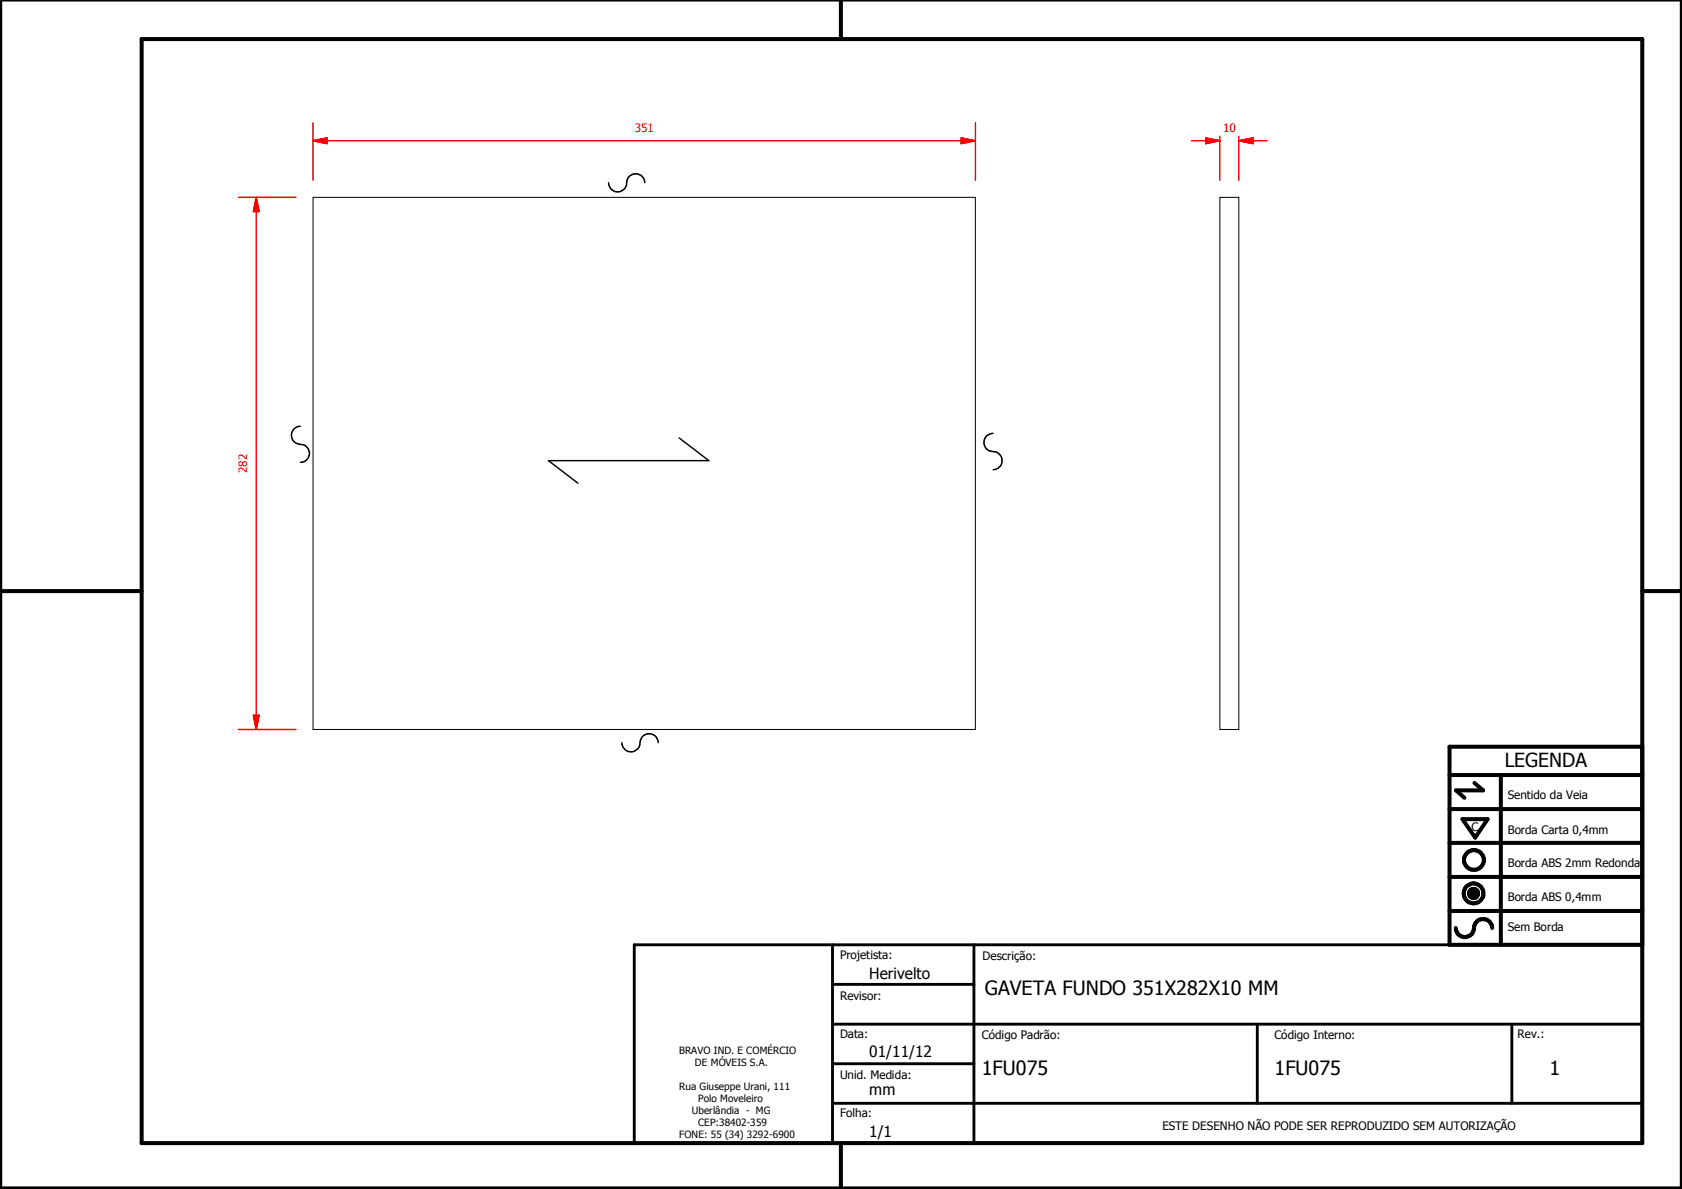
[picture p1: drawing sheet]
<svg xmlns="http://www.w3.org/2000/svg" width="297mm" height="210mm" viewBox="0 0 297 210" stroke-linecap="round" stroke-linejoin="round" font-family="sans-serif">
<g fill="none" stroke="#000" stroke-width=".18">
<path d="M55.3 34.8h117v94h-117zM215.4 34.8h3.4v94h-3.4zM259.4 157.6l1.6 .1zM259.4 157.7l1.6 .1zM259.4 157.8l1.6 .1zM259.4 157.9h1.6v.1zM259.4 157.9l1.6 .1h-1.5zM259.4 157.6h1.6zM259.5 158h1.5zM259.5 158l1.4 .1zM259.5 157.5l1.5 .1h-1.6zM259.5 157.5l1.5 .1z"/>
<path d="M259.5 158.1h1.4zM259.5 157.4l1.5 .1h-1.5zM259.5 157.4l1.5 .1zM259.5 158.1l1.4 .1zM259.5 157.3l1.4 .1h-1.4zM259.5 157.3l1.4 .1zM259.6 158.2h1.3zM259.6 158.2h1.2zM259.6 157.2l1.3 .1h-1.4zM259.6 157.2l1.3 .1zM259.6 158.2l1.2 .1zM259.6 157.2h1.3z"/>
<path d="M259.7 158.3h1.1zM259.7 158.3l1 .1zM259.7 157.1l1.1 .1h-1.2zM259.7 157.1l1.1 .1zM259.7 157.1h1.1zM259.8 158.4h.9zM259.8 158.4h.8zM259.8 157.1h1zM259.8 157.1h.9zM259.8 158.4l.8 .1zM259.8 157l.9 .1zM259.8 157h.8z"/>
<path d="M259.9 158.5h.7zM259.9 158.5h.6zM259.9 157h.7zM260 158.5h.5zM260 158.5h.4zM260 157h.6zM260.1 158.5h.3zM260.1 158.5h.2zM260.1 156.9l.4 .1zM260.1 156.9h.3zM260.1 156.9h.2z"/>
</g>
<g fill="#000">
<path d="M259.4 157.6h1.6zM259.5 157.5l1.5 .1h-1.6zM259.5 157.5l1.5 .1zM259.5 157.4l1.5 .1h-1.5zM259.5 157.4l1.5 .1zM259.5 157.3l1.4 .1h-1.4zM259.5 157.3l1.4 .1zM259.6 157.2l1.3 .1h-1.4zM259.6 157.2l1.3 .1zM259.6 157.2h1.3zM259.7 157.1l1.1 .1h-1.2zM259.7 157.1l1.1 .1z"/>
<path d="M259.7 157.1h1.1zM259.8 157.1h1zM259.8 157.1h.9zM259.8 157l.9 .1zM259.8 157h.8zM259.9 157h.7zM260 157h.6zM260.1 156.9l.4 .1zM260.1 156.9h.3zM260.1 156.9h.2zM260.1 158.5h.2zM260 158.5h.4z"/>
<path d="M260.1 158.5h.3zM259.9 158.5h.6zM260 158.5h.5zM259.8 158.4l.8 .1zM259.9 158.5h.7zM259.8 158.4h.8zM259.7 158.3l1 .1zM259.8 158.4h.9zM259.6 158.2l1.2 .1zM259.7 158.3h1.1zM259.6 158.2h1.2zM259.5 158.1l1.4 .1z"/>
<path d="M259.6 158.2h1.3zM259.5 158l1.4 .1zM259.5 158.1h1.4zM259.4 157.9l1.6 .1h-1.5zM259.5 158h1.5zM259.4 157.6l1.6 .1zM259.4 157.7l1.6 .1zM259.4 157.8l1.6 .1zM259.4 157.9h1.6v.1z"/>
</g>
<g fill="none" stroke="#000" stroke-width=".71">
<path d="M148.5 0v6.9M297 -.1v209.9h-297v-209.9M25 6.9h265v194.9h-265zM0 104.4h25M290 104.4h7M256 136.8h34M260.4 138.2l1.5 1.3h-4.8l1.5 1.3M265 136.8v30M290 131.8h-34v35h34M256 154.8h34M256 148.8h34M256 142.8h34"/>
<path d="M258.3 144.6h4.4l-2.2 3.3zM256 160.8h34M257.1 163.8a1.62 1.62 0 0 0 1.8 1.6 1.62 1.62 0 0 0 1.4-1.9 1.63 1.63 0 0 1 1.7-1.2 1.63 1.63 0 0 1 1.5 1.5M148.5 201.8v8"/>
<circle cx="260.2" cy="157.7" r="1.76"/>
<circle cx="260.2" cy="157.7" r=".82"/>
<circle cx="260.3" cy="151.8" r="1.76"/>
</g>
<path d="M112 166.8h178v35h-178zM147 173.8h25M147 166.8v35M172 166.8v35M147 194.8h143M147 180.8h143M147 187.8h25M222 180.8v14M267 180.8v14" fill="none" stroke="#000" stroke-width=".51"/>
<path d="M55.3 24.8h2.4" fill="none" stroke="#f00" stroke-width=".25"/>
<path d="M55.3 24.8l2.4-.5v1.1z" fill="#f00"/>
<path d="M55.3 24.8l2.4-.5v1.1zM169.8 24.8h2.5" fill="none" stroke="#f00" stroke-width=".25"/>
<path d="M169.8 24.3l2.5 .5-2.5 .6z" fill="#f00"/>
<path d="M55.3 21.7v10.1M57.7 24.8h112.1M169.8 24.3l2.5 .5-2.5 .6zM172.3 21.7v10.1M45.3 126.3v2.5" fill="none" stroke="#f00" stroke-width=".25"/>
<path d="M44.7 126.3h1.1l-.5 2.5z" fill="#f00"/>
<path d="M45.3 34.8v2.5M44.7 126.3h1.1l-.5 2.5z" fill="none" stroke="#f00" stroke-width=".25"/>
<path d="M45.3 34.8l.5 2.5h-1.1z" fill="#f00"/>
<path d="M42.1 34.8h10.2M45.3 34.8l.5 2.5h-1.1zM45.3 37.3v89M218.8 24.8h2.5M42.1 128.8h10.2" fill="none" stroke="#f00" stroke-width=".25"/>
<path d="M218.8 24.8l2.5-.5v1.1z" fill="#f00"/>
<path d="M212.9 24.8h2.5M218.8 24.8l2.5-.5v1.1z" fill="none" stroke="#f00" stroke-width=".25"/>
<path d="M212.9 24.3l2.5 .5-2.5 .6z" fill="#f00"/>
<path d="M210.4 24.8h2.5M212.9 24.3l2.5 .5-2.5 .6zM215.4 24v7.8M218.8 24v7.8M221.3 24.8h2.5" fill="none" stroke="#f00" stroke-width=".25"/>
<path d="M107.5 32.3a1.62 1.62 0 0 0 1.7 1.6 1.62 1.62 0 0 0 1.5-1.9 1.6 1.6 0 0 1 1.7-1.3 1.6 1.6 0 0 1 1.5 1.6M53 75.3a1.62 1.62 0 0 0-1.5 1.8 1.62 1.62 0 0 0 1.9 1.4 1.58 1.58 0 0 1 1.2 1.7 1.58 1.58 0 0 1-1.6 1.4M119.9 77.3l5.3 4h-28.3l5.2 4M175.4 76.5a1.62 1.62 0 0 0-1.6 1.3 1.62 1.62 0 0 0 1 1.8 1.89 1.89 0 0 1 2.1 1.3 1.59 1.59 0 0 1-1.5 2M109.8 131.1a1.64 1.64 0 0 0 1.8 1.6 1.64 1.64 0 0 0 1.5-1.9 1.6 1.6 0 0 1 1.7-1.3 1.6 1.6 0 0 1 1.4 1.6" fill="none" stroke="#000" stroke-width=".25"/>
<g font-size="3.5">
<text x="173.9" y="175.7">GAVETA FUNDO 351X282X10 MM</text>
<text x="173.4" y="189.7">1FU075</text>
<text x="225.1" y="189.7">1FU075</text>
<text x="273.6" y="189.7">1</text>
</g>
<text font-size="3.4" x="265.7" y="135.4">LEGENDA</text>
<g font-size="2.7">
<text x="153.5" y="172.8">Herivelto</text>
<text x="153.5" y="186.6">01/11/12</text>
<text x="153.5" y="193.4">mm</text>
<text x="153.5" y="200.8">1/1</text>
</g>
<g font-size="2.1" fill="#f00">
<text x="112.1" y="23.2">351</text>
<text x="216" y="23.2">10</text>
<text x="43.6" y="83.6" transform="rotate(-90 43.6 83.6)">282</text>
</g>
<g font-size="2.1">
<text x="266.3" y="141.1">Sentido da Veia</text>
<text x="259.8" y="146.7">C</text>
<text x="266.3" y="147.2">Borda Carta 0,4mm</text>
<text x="266.3" y="153.1">Borda ABS 2mm Redonda</text>
<text x="266.3" y="159">Borda ABS 0,4mm</text>
<text x="266.3" y="164.4">Sem Borda</text>
<text x="148.4" y="169.3">Projetista:</text>
<text x="173.5" y="169.5">Descrição:</text>
<text x="148.4" y="176.6">Revisor:</text>
<text x="148.4" y="183.2">Data:</text>
<text x="173.4" y="183.3">Código Padrão:</text>
<text x="225.1" y="183.3">Código Interno:</text>
<text x="268" y="183.2">Rev.:</text>
<text x="148.4" y="190.5">Unid. Medida:</text>
<text x="148.4" y="197.2">Folha:</text>
<text x="205.3" y="199.5">ESTE DESENHO NÃO PODE SER REPRODUZIDO SEM AUTORIZAÇÃO</text>
</g>
<g font-size="1.8">
<text x="119.9" y="186">BRAVO IND. E COMÉRCIO</text>
<text x="122.7" y="188.1">DE MÓVEIS S.A.</text>
<text x="119.9" y="192.4">Rua Giuseppe Urani, 111</text>
<text x="122.2" y="196.7">Uberlândia - MG</text>
<text x="123.3" y="194.6">Polo Moveleiro</text>
<text x="119.9" y="201">FONE: 55 (34) 3292-6900</text>
<text x="123.3" y="198.8">CEP:38402-359</text>
</g>
</svg>
